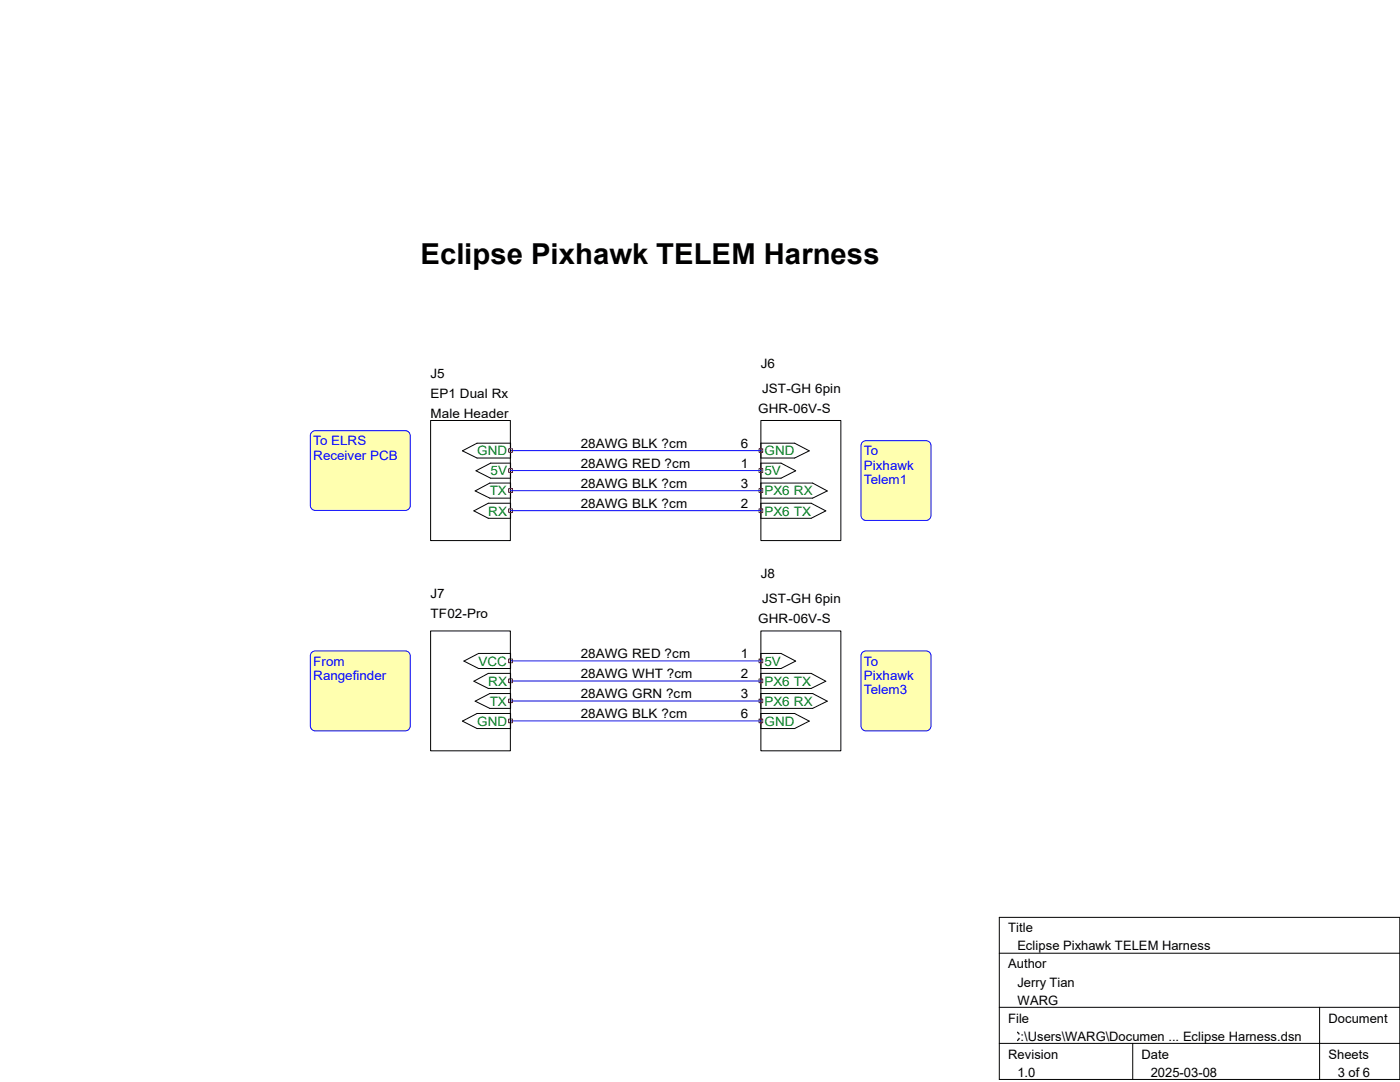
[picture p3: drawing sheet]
<svg xmlns="http://www.w3.org/2000/svg" width="279mm" height="216mm" viewBox="0 0 279 216" stroke-linecap="round" stroke-linejoin="round" font-family="sans-serif">
<path d="M85.9 83.9h16v24h-16zM92.3 90l2.9-1.6h6.7v3h-6.7zM94.8 98l2.9-1.6h4.2v3h-4.2zM95 93.9l2.9-1.5h4v3h-4zM151.8 83.9h16v24h-16zM151.8 88.4h6.8l2.9 1.6-2.9 1.4h-6.8zM151.8 92.4h4.1l2.9 1.5-2.9 1.5h-4.1zM151.8 96.4h10.4l2.9 1.6-2.9 1.4h-10.4zM94.6 101.9l2.9-1.5h4.4v3h-4.4zM151.8 100.4h10.1l2.9 1.5-2.9 1.5h-10.1z" fill="none" stroke="#000" stroke-width=".2"/>
<path d="M101.5 89.5h.8v.8h-.8zM101.5 93.5h.8v.8h-.8zM101.5 97.5h.8v.8h-.8zM151.5 89.5h.7v.8h-.7zM151.5 93.5h.7v.8h-.7zM151.5 97.5h.7v.8h-.7zM101.5 101.5h.8v.8h-.8zM151.5 101.5h.7v.8h-.7z" fill="none" stroke="#f00" stroke-width=".2"/>
<path d="M101.9 89.9h49.9M101.9 93.9h49.9M101.9 97.9h49.9M101.9 101.9h49.9" fill="none" stroke="#00f" stroke-width=".2"/>
<g fill="#ffffaf" stroke="#00f" stroke-width=".2">
<path d="M172.1 88.2l.7-.3h12a1 1 0 0 1 1 1v13.9a1 1 0 0 1-1 1h-12a1 1 0 0 1-1-1v-13.9z" fill-rule="evenodd"/>
<path d="M62.2 86.2l.7-.3h18a1 1 0 0 1 1 1v14a1 1 0 0 1-1 1h-18a1 1 0 0 1-1-1v-14z" fill-rule="evenodd"/>
</g>
<path d="M92.6 131.9l2.9-1.5h6.4v3h-6.4zM94.6 135.9l2.9-1.5h4.4v3h-4.4zM94.8 139.9l2.9-1.5h4.2v3h-4.2zM151.8 125.9h16v23.9h-16zM151.8 130.4h4.1l2.9 1.5-2.9 1.5h-4.1zM151.8 134.4h10.1l2.9 1.5-2.9 1.5h-10.1zM151.8 138.4h10.4l2.9 1.5-2.9 1.5h-10.4zM92.3 143.9l2.9-1.5h6.7v3h-6.7zM151.8 142.4h6.8l2.9 1.5-2.9 1.5h-6.8z" fill="none" stroke="#000" stroke-width=".2"/>
<path d="M101.5 131.5h.8v.7h-.8zM101.5 139.5h.8v.7h-.8zM101.5 135.5h.8v.7h-.8zM151.5 131.5h.7v.7h-.7zM151.5 139.5h.7v.7h-.7zM151.5 135.5h.7v.7h-.7zM101.5 143.5h.8v.7h-.8zM151.5 143.5h.7v.7h-.7z" fill="none" stroke="#f00" stroke-width=".2"/>
<path d="M101.9 131.9h49.9M101.9 135.9h49.9M101.9 139.9h49.9M101.9 143.8h49.9" fill="none" stroke="#00f" stroke-width=".2"/>
<g fill="#ffffaf" stroke="#00f" stroke-width=".2">
<path d="M172.1 130.2l.7-.3h12a1 1 0 0 1 1 1v13.9a1 1 0 0 1-1 1h-12a1 1 0 0 1-1-1v-13.9z" fill-rule="evenodd"/>
<path d="M62.2 130.2l.7-.3h18a1 1 0 0 1 1 1v13.9a1 1 0 0 1-1 1h-18a1 1 0 0 1-1-1v-13.9z" fill-rule="evenodd"/>
</g>
<path d="M85.9 125.9h16v23.9h-16zM199.4 183h80v32.4h-80zM199.4 190.2h80M199.4 201h80M199.4 208.2h80M226.1 208.2v7.2M263.4 201v14.4" fill="none" stroke="#000" stroke-width=".2"/>
<text font-size="5.8" x="83.9" y="52.6">Eclipse Pixhawk TELEM Harness</text>
<g font-size="2.6">
<text x="85.9" y="75.4">J5</text>
<text x="151.8" y="73.4">J6</text>
<text x="85.9" y="79.4">EP1 Dual Rx</text>
<text x="85.9" y="83.4">Male Header</text>
<text x="151.3" y="82.4">GHR-06V-S</text>
<text x="152.1" y="78.4">JST-GH 6pin</text>
<text x="115.9" y="89.4">28AWG BLK ?cm</text>
<text x="147.9" y="89.4">6</text>
<text x="115.9" y="93.3">28AWG RED ?cm</text>
<text x="147.9" y="93.3">1</text>
<text x="115.9" y="101.3">28AWG BLK ?cm</text>
<text x="115.9" y="97.4">28AWG BLK ?cm</text>
<text x="147.9" y="97.4">3</text>
<text x="147.9" y="101.3">2</text>
<text x="85.9" y="119.3">J7</text>
<text x="151.8" y="115.4">J8</text>
<text x="85.9" y="123.3">TF02-Pro</text>
<text x="151.3" y="124.3">GHR-06V-S</text>
<text x="152.1" y="120.4">JST-GH 6pin</text>
<text x="115.9" y="131.3">28AWG RED ?cm</text>
<text x="147.9" y="131.3">1</text>
<text x="115.9" y="135.3">28AWG WHT ?cm</text>
<text x="147.9" y="135.3">2</text>
<text x="115.9" y="143.3">28AWG BLK ?cm</text>
<text x="115.9" y="139.3">28AWG GRN ?cm</text>
<text x="147.9" y="143.3">6</text>
<text x="147.9" y="139.3">3</text>
<text x="201.2" y="186.1">Title</text>
<text x="203" y="189.7">Eclipse Pixhawk TELEM Harness</text>
<text x="201.2" y="193.3">Author</text>
<text x="203" y="196.8">Jerry Tian</text>
<text x="203" y="200.4">WARG</text>
<text x="201.2" y="204">File</text>
<text x="201.8" y="207.6">C:\Users\WARG\Documen ... Eclipse Harness.dsn</text>
<text x="265.1" y="204">Document</text>
<text x="201.2" y="211.2">Revision</text>
<text x="203" y="214.8">1.0</text>
<text x="227.8" y="211.2">Date</text>
<text x="229.7" y="214.8">2025-03-08</text>
<text x="265.1" y="211.2">Sheets</text>
<text x="267" y="214.8">3 of 6</text>
</g>
<g font-size="2.6" fill="#00f">
<text x="62.5" y="88.9">To ELRS</text>
<text x="62.5" y="91.7">Receiver PCB</text>
<text x="172.4" y="90.8">To</text>
<text x="172.4" y="93.7">Pixhawk</text>
<text x="172.4" y="96.6">Telem1</text>
<text x="62.5" y="132.8">From</text>
<text x="62.5" y="135.7">Rangefinder</text>
<text x="172.4" y="132.8">To</text>
<text x="172.4" y="135.7">Pixhawk</text>
<text x="172.4" y="138.6">Telem3</text>
</g>
<g font-size="2.6" fill="#008020">
<text x="95.2" y="90.8">GND</text>
<text x="97.9" y="94.9">5V</text>
<text x="152.6" y="90.8">GND</text>
<text x="152.6" y="94.9">5V</text>
<text x="97.7" y="98.8">TX</text>
<text x="152.6" y="98.8">PX6 RX</text>
<text x="97.5" y="102.9">RX</text>
<text x="152.6" y="102.9">PX6 TX</text>
<text x="95.5" y="132.8">VCC</text>
<text x="97.5" y="136.8">RX</text>
<text x="152.6" y="132.8">5V</text>
<text x="152.6" y="136.8">PX6 TX</text>
<text x="97.7" y="140.8">TX</text>
<text x="152.6" y="140.8">PX6 RX</text>
<text x="95.2" y="144.8">GND</text>
<text x="152.6" y="144.8">GND</text>
</g>
</svg>
